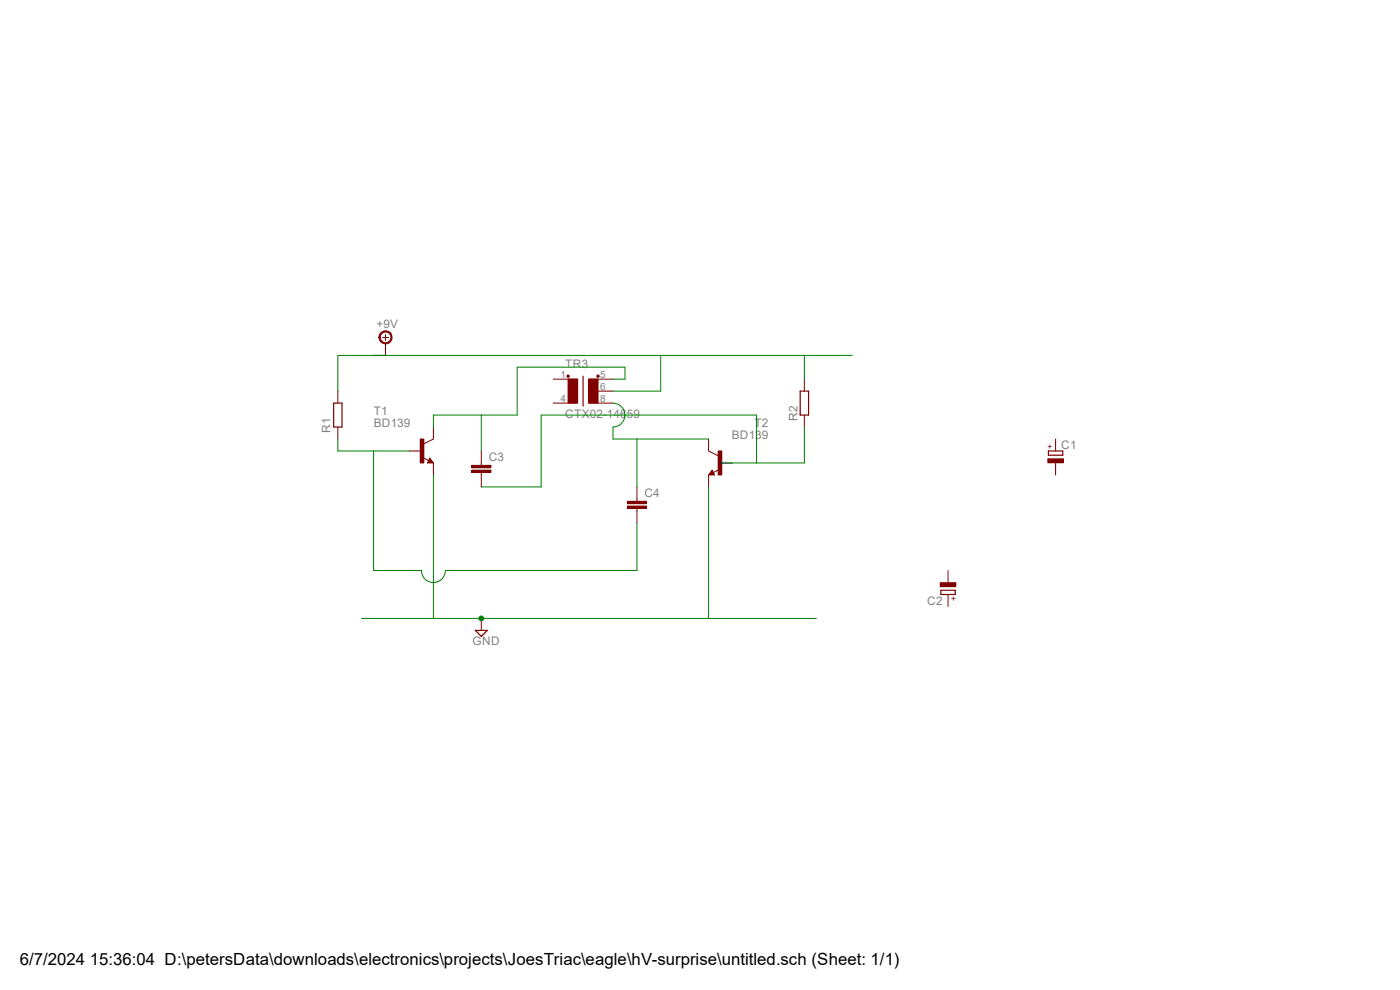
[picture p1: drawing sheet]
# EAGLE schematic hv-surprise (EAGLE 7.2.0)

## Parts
C1  CPOL-EU153CLV-1010  [153CLV-1010]
C2  CPOL-EU153CLV-1010  [153CLV-1010]
C3  C-EU025-040X050  [C025-040X050]
C4  C-EU025-040X050  [C025-040X050]
R1  R-EU_0207/15  [0207/15]
R2  R-EU_0207/15  [0207/15]
T1  BD139  [TO126]
T2  BD139  [TO126]
TR3  CTX02-14659  [CTX02-14659]

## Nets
GND: T1.1(E) T2.1(E)
N$1: R1.2 R2.2 TR3.6
N$3: C4.2 R1.1 T1.3(B)
N$4: C3.1 T1.2(C) TR3.5
N$5: C3.2 R2.1
N$6: C4.1 T2.2(C) TR3.8
Unconnected: C1.+ C1.- C2.+ C2.- T2.3(B) TR3.1 TR3.4
